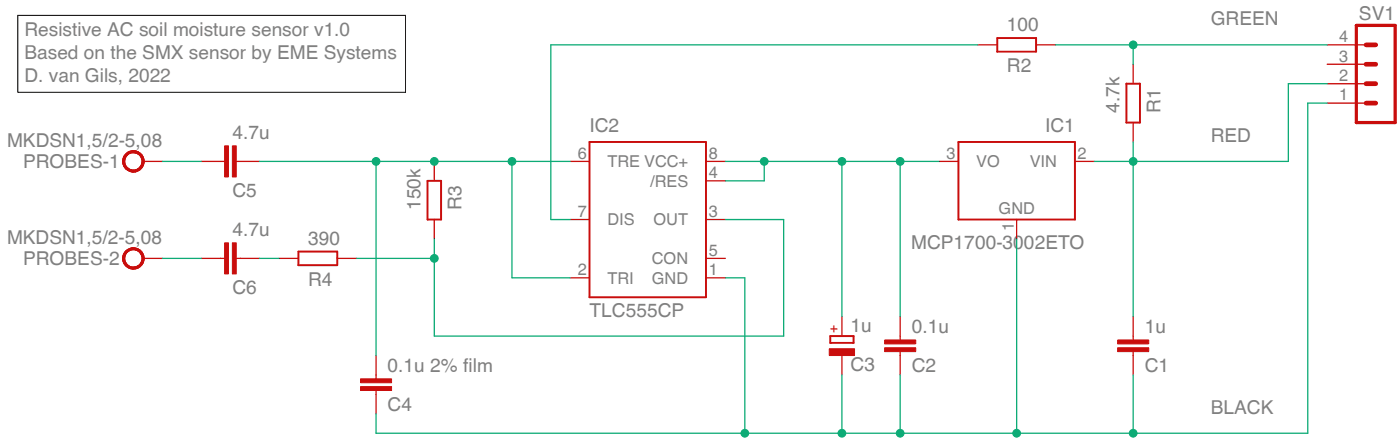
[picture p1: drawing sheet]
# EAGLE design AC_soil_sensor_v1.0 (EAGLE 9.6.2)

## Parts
C1  1u  C-EU025-025X050  [C025-025X050]
C2  0.1u  C-EU050-025X075  [C050-025X075]
C3  1u  CPOL-EUE2-5  [E2-5]
C4  0.1u 2% film  C-EU050-025X075  [C050-025X075]
C5  4.7u  C-EU025-025X050  [C025-025X050]
C6  4.7u  C-EU025-025X050  [C025-025X050]
IC1  MCP1700-3002ETO  [TO92]
IC2  TLC555CP  [DIL-08]
PROBES  MKDSN1,5/2-5,08  [MKDSN1,5/2-5,08]
R1  4.7k  R-EU_0207/10  [0207/10]
R2  100  R-EU_0207/10  [0207/10]
R3  150k  R-EU_0207/10  [0207/10]
R4  390  R-EU_0207/10  [0207/10]
SV1  MA04-1  [MA04-1]

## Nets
BLACK: C1.1 C2.2 C3.- C4.2 IC1.1(GND) IC2.1(GND) SV1.1
GREEN: R1.2 R2.1 SV1.4
N$1: C4.1 C5.2 IC2.2(TRI) IC2.6(TRE) R3.2
N$3: C6.2 R4.1
N$4: C5.1 PROBES.1
N$5: C2.1 C3.+ IC1.3(VO) IC2.4(/RES) IC2.8(VCC+)
N$6: IC2.3(OUT) R3.1 R4.2
N$7: IC2.7(DIS) R2.2
N$8: C6.1 PROBES.2
RED: C1.2 IC1.2(VIN) R1.1 SV1.2
Unconnected: IC2.5(CON) SV1.3

## Module MCP1700-3002ETO
Ports: 
